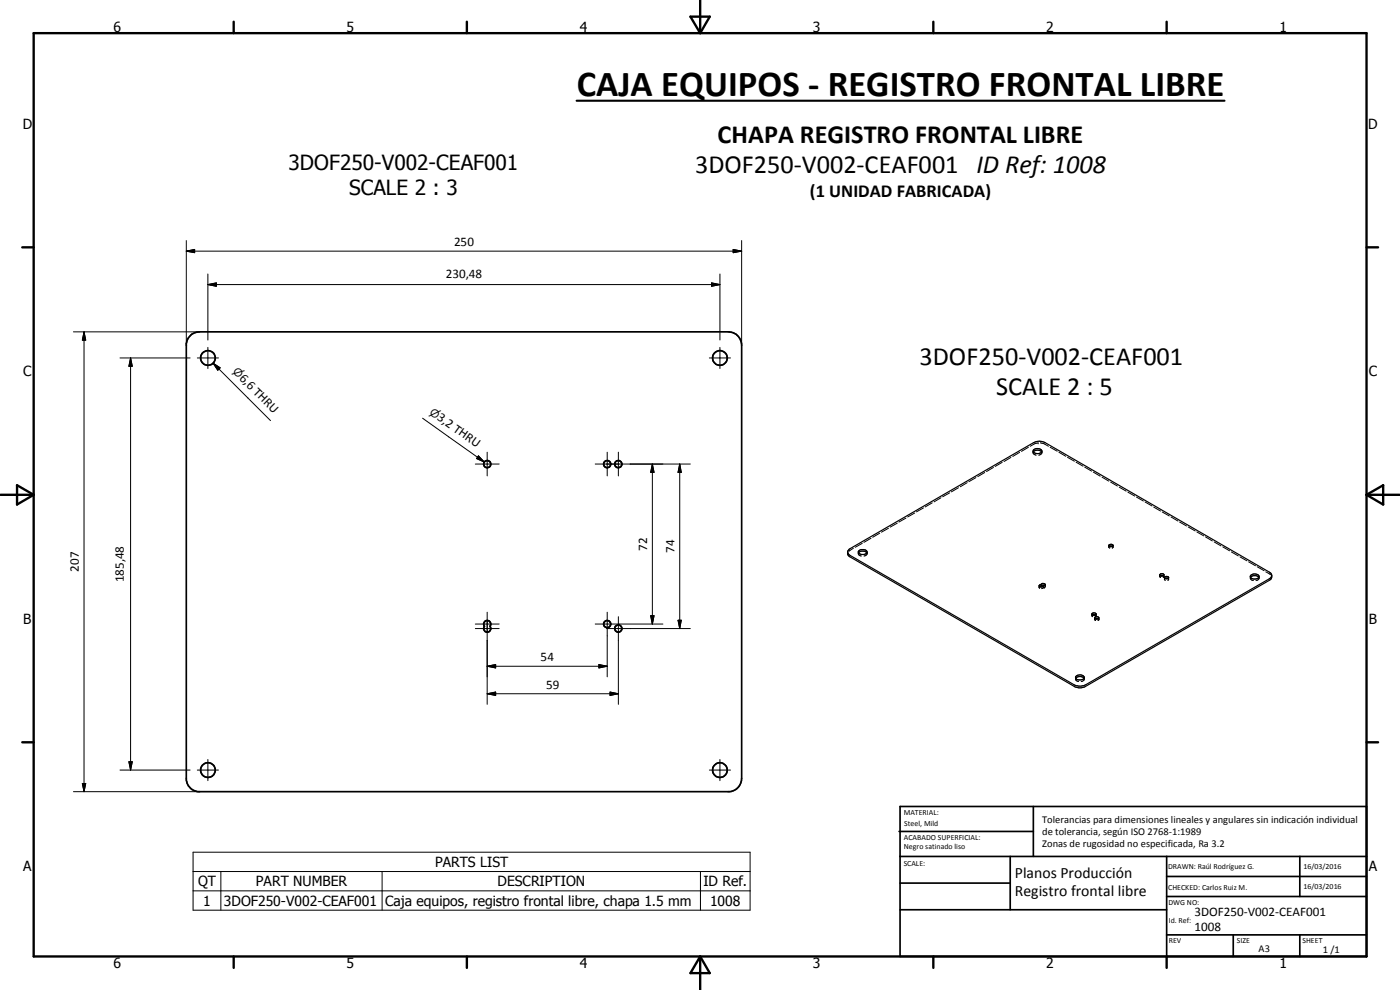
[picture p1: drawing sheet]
<svg xmlns="http://www.w3.org/2000/svg" width="420mm" height="297mm" viewBox="0 0 420 297" stroke-linecap="round" stroke-linejoin="round" font-family="sans-serif">
<g fill="none" stroke="#000" stroke-width=".51">
<path d="M57.2 100.6l1.3-.8 1.4-.2h158.7a4 4 0 0 1 4 3.9v130.1a4 4 0 0 1-3.6 3.9h-159.6a4 4 0 0 1-3.5-3.4v-131l.4-1.4zM145.4 186.5a1.07 1.07 0 0 1 1.5-.1 1.07 1.07 0 0 1 .2 1.5 1.07 1.07 0 0 1-.1 1.5 1.07 1.07 0 0 1-1.5 0 1.07 1.07 0 0 1-.1-1.5l-.3-.7zM269.8 249.5h40.3M270.1 242h140v45h-140zM270.1 257h140M303.2 257v16M310.1 242v15M350.1 257v30M390.1 257v12M270.1 265h33.1M270.1 273h80M350.1 269h60"/>
<path d="M350.1 263h60M350.1 280.5h60M370.1 280.5v6.5M390.1 280.5v6.5"/>
<circle cx="62.4" cy="107.4" r="2.2"/>
<circle cx="216" cy="107.4" r="2.21"/>
<circle cx="146.2" cy="139.2" r="1.06"/>
<circle cx="182.2" cy="139.3" r="1.07"/>
<circle cx="185.6" cy="139.3" r="1.08"/>
<circle cx="182.2" cy="187.2" r="1.08"/>
<circle cx="185.5" cy="188.6" r="1.08"/>
<circle cx="62.4" cy="231.1" r="2.2"/>
<circle cx="216.1" cy="231.1" r="2.2"/>
</g>
<g fill="none" stroke="#000" stroke-width=".3">
<path d="M55.9 75.4l2.5-.6v1zM55.9 75.4h166.7M55.9 72.2v31.3M220 74.8l2.6 .6-2.6 .4zM222.6 72.2v31.3M22 99.6h37.9M25.2 99.6l.5 2.5h-1zM25.2 99.6v137.9M62.4 85.4l2.5-.5v1zM62.4 82.2v19.8M62.4 85.4h153.7M213.6 84.9l2.5 .5-2.5 .5z"/>
<path d="M216.1 82.2v19.8M36 107.4h21.1M39.2 107.4l.5 2.5h-1zM39.2 107.4v123.7M59.2 107.4h6.4M62.4 104.2v6.4M64 109l2.1 1.4-.7 .7zM64 109l17.2 17.2M212.9 107.4h6.3M216.1 104.2v6.4M126.8 125.5l18.6 13.1M142.7 139.2h7.1"/>
<path d="M143.6 136.8l1.8 1.8-2.4-1zM146.2 135.7v7.1M178.6 139.2h28.6M182.2 135.7v7.1M185.6 135.7v7.1M195.8 139.2l.5 2.5h-1zM195.8 139.2v48M204 139.2l.5 2.5h-1zM204 139.2v49.4M300.8 138.7l-2.1 1.3M303.4 137.2l-2.1 1.3M306 135.7l-2.1 1.2"/>
<path d="M308.6 134.2l-2 1.2M310 135.3v.2M310 135.7l.2 .5 .8 .4M310.1 135.6l-.1 .2M311.6 132.9h.1M311.6 132.9l-1.1 .2-1.3 .8M312.3 132.9l1 .2 1.4 .8M312.6 135.6v.5l-.9 .5M312.7 135.3v.2M312.7 135.7v.1M315.2 134.2l2.1 1.2M317.8 135.7l2.1 1.2"/>
<path d="M320.4 137.2l2 1.2M322.9 138.7l2.1 1.2M264 160l-2.1 1.2M266.6 158.5l-2.1 1.2M269.3 157l-2.1 1.2M271.9 155.4l-2.1 1.2M274.5 153.9l-2.1 1.2M277.1 152.4l-2.1 1.2M279.8 150.9l-2.1 1.2M282.4 149.4l-2.1 1.2M285 147.9l-2.1 1.2M287.6 146.3l-2.1 1.3"/>
<path d="M290.3 144.8l-2.1 1.2M292.9 143.3l-2.1 1.2M295.5 141.8l-2.1 1.2M298.1 140.3l-2 1.2M325.5 140.2l2.1 1.2M328.1 141.6l2.1 1.3M330.7 143.2l2.1 1.2M333.3 144.7l2.1 1.1M335.9 146.2l2.1 1.2M338.5 147.7l2.1 1.1M341.1 149.1l2 1.2M343.7 150.6l2 1.2"/>
<path d="M346.2 152.1l2.1 1.2M348.8 153.6l2.1 1.2M351.4 155.1l2.1 1.2M354 156.6l2.1 1.2M356.6 158.1l2.1 1.2M359.2 159.6l2.1 1.2M254.5 165.7l-.1 .4M256.1 164.5l-1.3 .9M257.6 165.6v.2M257.6 165.9l.2 .6 .7 .3M257.6 165.9v.1M258.8 163l-2.1 1.2"/>
<path d="M260.2 165.9a.81 .81 0 0 1-.9 .9M260.3 165.6v.2M260.3 165.9v.2M261.4 161.5l-2.1 1.2M311.9 175.8v.1M311.9 176.1l.1 .4M311.9 176.1v.1M312 176l-.1 .1M313.1 176.3l-.5 .3M313.1 175.8v.1M313.1 176.1v.2M313.5 176.2h.1"/>
<path d="M313.5 176.2l-.4 .1M313.5 175.7l.2 .2M313.7 175.9h.1M313.7 175.4v.2M313.7 175.8v.1M332.8 163.7v.1M332.8 164l.3 .5M332.9 163.9l-.1 .2M333.9 163.9l.1 .1M334 164v.1M334 164l-.2 .5M334 163.7v.1"/>
<path d="M348.1 172.5v.1M348.1 172.8l.2 .4M348.2 172.7l-.1 .2M348.3 173.2v.1M349.2 172.7l.1 .2M349.3 172.8l-.2 .5M349.3 172.5v.1M349.5 173.3v.2M349.5 173.7l.2 .4M349.6 173.5l-.1 .3M350.6 173.5l.1 .3M350.7 173.7l-.2 .4"/>
<path d="M350.7 173.3v.2M361.8 161.1l2 1.2M364.4 162.6l2 1.2M367 164.1l2 1.2M369.6 165.6l2 1.2M372.1 167.1l2.1 1.2M374.7 168.6l2.1 1.2M375.2 173v.1M375.2 173.3a.85 .85 0 0 0 1 .9M375.3 173.2l-.1 .2M377.3 170.1l2.1 1.1M377.8 173.2l.1 .2"/>
<path d="M377.9 173.3l-.2 .6-.8 .3M377.9 173v.1M379.9 171.6l1.4 .8M381.5 172.7l.2 .4M142.7 187.2h7.1M142.7 188.6h7.1M146.2 199.9l2.5-.5v1zM146.2 199.9h36M146.2 183.7v27.6M178.6 187.2h20.4M179.7 199.4l2.5 .5-2.5 .5zM182 188.6h25.2"/>
<path d="M182.2 183.7v19.4M185.6 185v26.3M195.3 184.7h1l-.5 2.5zM203.5 186.1h1l-.5 2.5zM327.7 184.3v.1M327.7 184.6l.2 .4M327.7 184.6v.1M327.9 184.5l-.2 .1M328.5 185.4v.1M328.5 185.7l.3 .5M328.6 185.7l-.1 .1M328.7 185.6l-.1 .1"/>
<path d="M328.8 184.5l.1 .1M328.9 184.6l.1 .1M329 184.6l-.3 .4M329 184.3v.1M329.6 185.6l.2 .2M329.8 185.7l-.3 .5M329.8 185.4v.1M146.2 208.2l2.5-.6v1.1zM146.2 208.2h39.4M183.1 207.6l2.5 .6-2.5 .5zM322.8 203.2v.3M322.8 203.6l.1 .5 .8 .4"/>
<path d="M322.9 203.5l-.1 .2M325.3 203.5l.1 .2M325.4 203.6l-.2 .5-.7 .4M325.4 203.2v.3M22 237.5h37.9M24.7 235.1h1l-.5 2.4zM36 231.1h21.1M38.7 228.6h1l-.5 2.5zM59.2 231.1h6.4M62.4 227.9v6.3M212.9 231.1h6.3M216.1 227.9v6.3"/>
<path d="M57.9 255.7h167.2v17.4h-167.2zM57.9 261.5h167.2M57.9 267.3h167.2M66.3 261.5v11.6M114.7 261.5v11.6M210.2 261.5v11.6"/>
</g>
<g fill="none" stroke="#000" stroke-width=".35">
<path d="M310.1 135a1.56 1.56 0 0 1 2.6 .5 1.61 1.61 0 0 1-2.7-.1zM310.1 135.6a1.69 1.69 0 0 1 2.5 0M254.4 165.6l.7-1 55.1-31.8a3.7 3.7 0 0 1 3.4 0l67.3 38.9 .5 .3 .3 .6M254.4 165.6l.7 1 67.3 38.9a3.8 3.8 0 0 0 3.4 0l55.1-31.8 .6-.6 .2-.5M254.4 165.6l.1 .9 .6 .6 67.3 38.9a3.4 3.4 0 0 0 3.4 0l55.1-31.9 .6-.5 .2-1M257.6 165.9a1.8 1.8 0 0 1 2.6 0M257.7 165.4a1.72 1.72 0 0 1 2.4-.1l.1 .1a1.06 1.06 0 0 1-1.6 1 .76 .76 0 0 1-.9-1zM311.9 175.6l.2-.1a1.27 1.27 0 0 1 1.5-.2v.3l-.3 .2a.89 .89 0 0 1-1.4-.1zM312.4 175.4v.5M312.4 175.9l-.4 .1M313.5 175.7l-.6-.1-.5 .3M332.9 163.5l.8-.2 .3 .3a.67 .67 0 0 1-.6 .5 .67 .67 0 0 1-.6-.5z"/>
<path d="M332.9 163.9h1M348.2 172.7l-.1-.2a.71 .71 0 0 1 .6-.4 .71 .71 0 0 1 .6 .4l-.1 .2M348.2 172.7h1M349.5 173.2a.71 .71 0 0 1 .7-.3 .71 .71 0 0 1 .5 .5l-.7 .3zM349.6 173.5h1M375.3 173.2a1.69 1.69 0 0 1 2.5 0M375.4 172.6a1.48 1.48 0 0 1 2.5 .5 1.52 1.52 0 0 1-2.7-.3zM327.7 184.1l.9-.2 .4 .2a.63 .63 0 0 1-.7 .5 .63 .63 0 0 1-.6-.5zM327.9 184.5h.9M328.6 185.2l.8-.2 .4 .3a.58 .58 0 0 1-.6 .5 .58 .58 0 0 1-.6-.6zM328.7 185.6h.9M322.9 203a1.53 1.53 0 0 1 2.5 .4 1.62 1.62 0 0 1-2.6-.1z"/>
<path d="M322.9 203.5a1.68 1.68 0 0 1 2.4 0"/>
</g>
<g fill="none" stroke="#000" stroke-width=".71">
<path d="M10.1 9.9h400v277.1h-400zM70.1 6.5v3.4M140.1 6.5v3.4M207.2 5h5.8l-2.9 4.9zM210.1 0v9.9M280.1 6.5v3.4M350.1 6.5v3.4M6.7 74.2h3.4M410.1 74.2h3.5M.1 148.5h10M5.1 145.6l5 2.9-5 2.9zM410.1 148.5h10"/>
<path d="M410.1 148.5l5-2.9v5.8zM6.7 222.7h3.4M410.1 222.7h3.5M70.1 287v3.4M140.1 287v3.4M210.1 287v10M210.1 287l2.9 5h-5.8zM280.1 287v3.4M350.1 287v3.4"/>
</g>
<g fill="#000">
<path d="M55.9 75.4l2.5-.6v1zM220 74.8l2.6 .6-2.6 .4zM62.4 85.4l2.5-.5v1zM213.6 84.9l2.5 .5-2.5 .5zM25.2 99.6l.5 2.5h-1zM39.2 107.4l.5 2.5h-1zM64 109l2.1 1.4-.7 .7zM143.6 136.8l1.8 1.8-2.4-1zM195.8 139.2l.5 2.5h-1zM204 139.2l.5 2.5h-1zM146.2 199.9l2.5-.5v1zM195.3 184.7h1l-.5 2.5z"/>
<path d="M203.5 186.1h1l-.5 2.5zM146.2 208.2l2.5-.6v1.1zM179.7 199.4l2.5 .5-2.5 .5zM183.1 207.6l2.5 .6-2.5 .5zM24.7 235.1h1l-.5 2.4zM38.7 228.6h1l-.5 2.5z"/>
</g>
<path d="M173 30.2h194.5" fill="none" stroke="#000" stroke-width=".63"/>
<text font-size="11" x="173.1" y="28.7">CAJA EQUIPOS - REGISTRO FRONTAL LIBRE</text>
<g font-size="7.9">
<text x="215.4" y="42.9">CHAPA REGISTRO FRONTAL LIBRE</text>
<text x="208.6" y="51.9">3DOF250-V002-CEAF001 ID Ref: 1008</text>
<text x="276" y="109.6">3DOF250-V002-CEAF001</text>
<text x="298.9" y="118.6">SCALE 2 : 5</text>
</g>
<g font-size="6.3">
<text x="86.6" y="51.1">3DOF250-V002-CEAF001</text>
<text x="104.8" y="58.6">SCALE 2 : 3</text>
</g>
<text font-size="5.5" x="243.1" y="59">(1 UNIDAD FABRICADA)</text>
<g font-size="4.7">
<text x="304.6" y="263.5">Planos Producción</text>
<text x="304.6" y="268.9">Registro frontal libre</text>
</g>
<g font-size="4.2">
<text x="34" y="9.6">6</text>
<text x="104" y="9.6">5</text>
<text x="174" y="9.6">4</text>
<text x="244" y="9.6">3</text>
<text x="314" y="9.6">2</text>
<text x="384" y="9.6">1</text>
<text x="6.8" y="38.7">D</text>
<text x="410.6" y="38.7">D</text>
<text x="7" y="112.9">C</text>
<text x="410.8" y="112.9">C</text>
<text x="7" y="187.1">B</text>
<text x="410.8" y="187.1">B</text>
<text x="7" y="261.4">A</text>
<text x="130.6" y="260.1">PARTS LIST</text>
<text x="410.8" y="261.4">A</text>
<text x="59.4" y="265.9">QT</text>
<text x="76.8" y="265.9">PART NUMBER</text>
<text x="149.3" y="265.9">DESCRIPTION</text>
<text x="211.1" y="266">ID Ref.</text>
<text x="61" y="271.7">1</text>
<text x="67.2" y="271.8">3DOF250-V002-CEAF001</text>
<text x="115.6" y="271.8">Caja equipos, registro frontal libre, chapa 1.5 mm</text>
<text x="213.1" y="271.8">1008</text>
<text x="34" y="290.4">6</text>
<text x="104" y="290.4">5</text>
<text x="174" y="290.4">4</text>
<text x="244" y="290.4">3</text>
<text x="314" y="290.4">2</text>
<text x="384" y="290.4">1</text>
</g>
<g font-size="3.9">
<text x="136.3" y="73.8">250</text>
<text x="133.8" y="83.4">230,48</text>
<text x="71.7" y="113.6" transform="rotate(45 71.7 113.6)">6,6 THRU</text>
<text x="131" y="125.8" transform="rotate(35 131 125.8)">3,2 THRU</text>
<text x="194.3" y="165.3" transform="rotate(-90 194.3 165.3)">72</text>
<text x="202.5" y="165.9" transform="rotate(-90 202.5 165.9)">74</text>
<text x="23.7" y="171.6" transform="rotate(-90 23.7 171.6)">207</text>
<text x="37.2" y="174.8" transform="rotate(-90 37.2 174.8)">185,48</text>
<text x="162.3" y="198.4">54</text>
<text x="163.9" y="206.6">59</text>
<text x="358.5" y="275">3DOF250-V002-CEAF001</text>
<text x="358.5" y="279.4">1008</text>
</g>
<g font-size="3.3">
<text x="69.7" y="111.6" transform="rotate(45 69.7 111.6)">n</text>
<text x="128.7" y="124.2" transform="rotate(35 128.7 124.2)">n</text>
</g>
<g font-size="3.1">
<text x="312.7" y="246.8">Tolerancias para dimensiones lineales y angulares sin indicación individual</text>
<text x="312.7" y="250.4">de tolerancia, según ISO 2768-1:1989</text>
<text x="312.7" y="254">Zonas de rugosidad no especificada, Ra 3.2</text>
<text x="377.7" y="285.6">A3</text>
<text x="397" y="285.9">1 /1</text>
</g>
<g font-size="2.4">
<text x="271.2" y="244.4">MATERIAL:</text>
<text x="271.3" y="252">ACABADO SUPERFICIAL:</text>
<text x="271.4" y="247.9">Steel, Mild</text>
<text x="271.3" y="254.6">Negro satinado liso</text>
<text x="271.2" y="259.7">SCALE:</text>
<text x="350.6" y="260.8">DRAWN: Raúl Rodríguez G.</text>
<text x="391.2" y="260.6">16/03/2016</text>
<text x="350.6" y="267">CHECKED: Carlos Ruiz M.</text>
<text x="391.2" y="266.7">16/03/2016</text>
<text x="350.6" y="271.4">DWG NO:</text>
<text x="350.8" y="276.9">Id. Ref:</text>
<text x="350.8" y="282.8">REV</text>
<text x="371.2" y="282.9">SIZE</text>
<text x="390.9" y="282.9">SHEET</text>
</g>
</svg>
